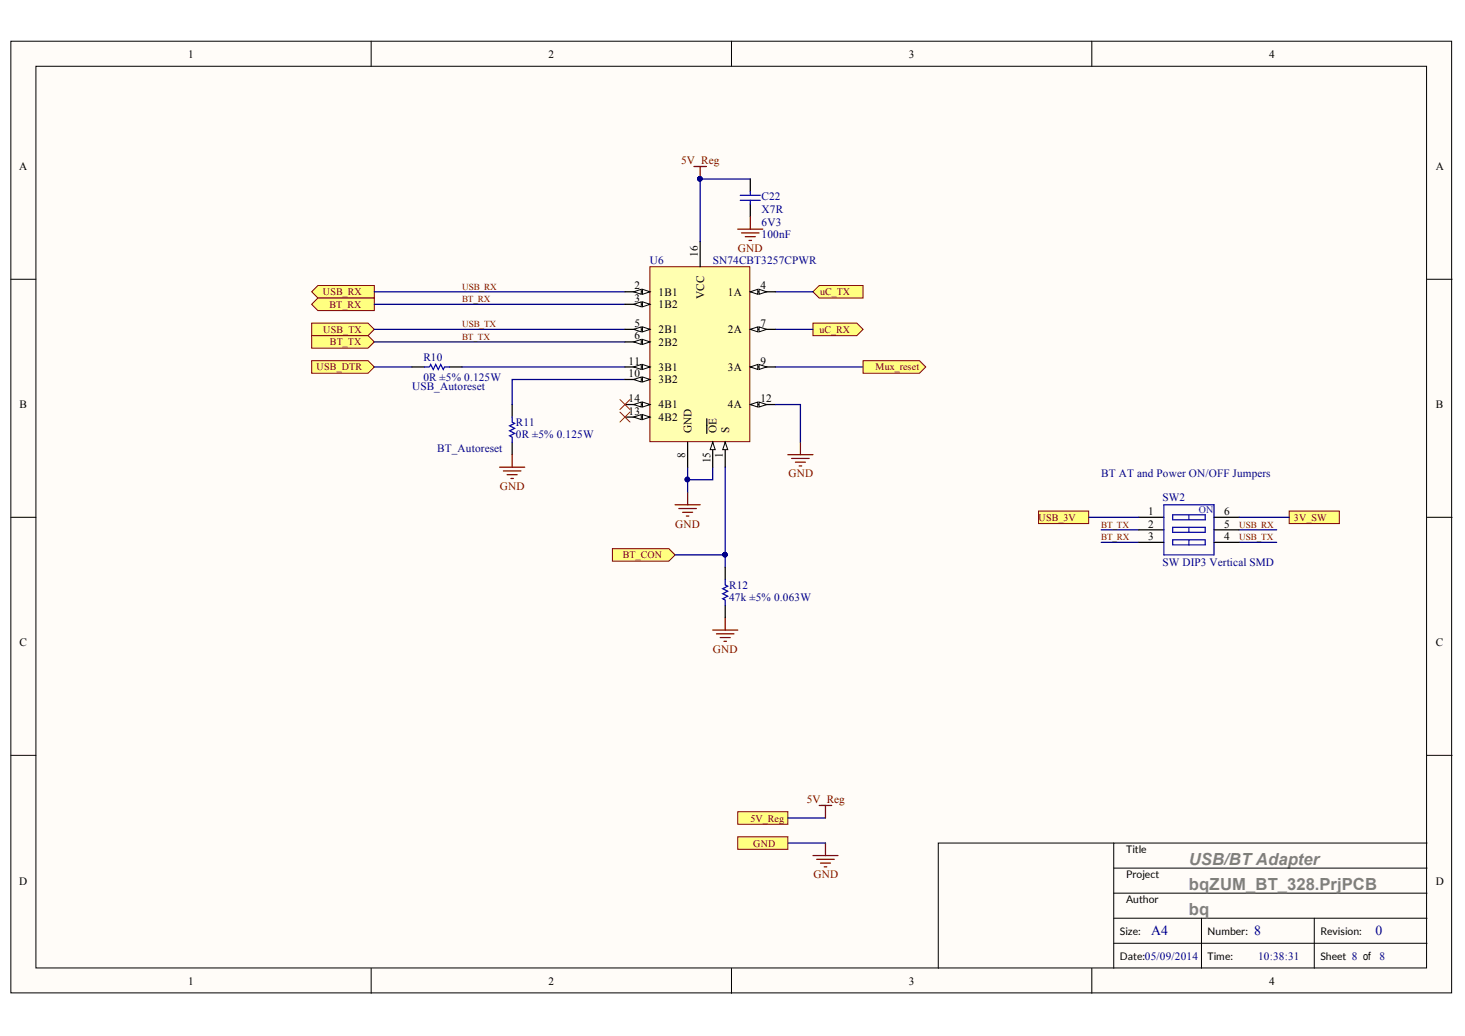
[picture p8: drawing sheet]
<svg xmlns="http://www.w3.org/2000/svg" width="297mm" height="210mm" viewBox="0 0 297 210" stroke-linecap="round" stroke-linejoin="round" font-family="sans-serif">
<g fill="#fffcf8" stroke="#000" stroke-width=".2">
<path d="M2.2 8.4h292.1v192.8h-292.1z"/>
<path d="M7.3 13.4h281.9v182.7h-281.9z"/>
</g>
<g fill="none" stroke="#000" stroke-width=".2">
<path d="M75.3 8.4v5M148.3 8.4v5M221.4 8.4v5M2.2 56.6h5.1M289.3 56.6h5.1M2.2 104.8h5.1M289.3 104.8h5.1M2.2 153h5.1M289.3 153h5.1M225.8 170.8h-35.6v25.4M225.8 175.9h63.5M289.3 170.8h-63.5v25.4"/>
<path d="M75.3 196.2v5.1M148.3 196.2v5.1M221.4 196.2v5.1M225.8 181h63.5M225.8 191.1h63.5M225.8 186h63.5M243.6 186v10.2M266.5 186v10.2"/>
</g>
<path d="M149.6 164.5h10.1v2.5h-10.1z" fill-rule="evenodd" fill="#ffff80" stroke="#800000" stroke-width=".2"/>
<path d="M159.7 165.7h7.7M159.7 170.8h7.7" fill="none" stroke="#000080" stroke-width=".25"/>
<path d="M164.8 173.3h5.1M165.6 174.1h3.6M166.1 163.2h2.5M166.4 174.9h2M167.1 175.6h.5M167.4 163.2v2.5M167.4 170.8v2.5" fill="none" stroke="#800000" stroke-width=".25"/>
<path d="M149.6 169.5h10.1v2.6h-10.1z" fill-rule="evenodd" fill="#ffff80" stroke="#800000" stroke-width=".2"/>
<path d="M140.7 33.7h2.5M142 33.7v2.6M139.4 99.7v2.6M136.9 102.3h5.1M137.6 103h3.6M138.4 103.8h2M139.2 104.6h.5" fill="none" stroke="#800000" stroke-width=".25"/>
<circle cx="141.9" cy="36.2" r=".46" fill="#000080" stroke="#000080" stroke-width=".2"/>
<g fill="#ffff80" stroke="#800000" stroke-width=".2">
<path d="M63.2 65.5h11.4l1.3 1.2-1.3 1.3h-11.4z" fill-rule="evenodd"/>
<path d="M63.2 59.1l1.3-1.2h11.4v2.5h-11.4z" fill-rule="evenodd"/>
<path d="M63.2 73.1h11.4l1.3 1.2-1.3 1.3h-11.4z" fill-rule="evenodd"/>
<path d="M164.8 65.5h8.9l1.3 1.2-1.3 1.3h-8.9z" fill-rule="evenodd"/>
<path d="M164.8 59.1l1.3-1.2h8.9v2.5h-8.9z" fill-rule="evenodd"/>
</g>
<path d="M75.9 59.1h50.8M157.2 59.1h7.6M75.9 66.7h50.8M157.2 66.7h7.6M157.2 74.3h17.8M139.4 97.2v2.5" fill="none" stroke="#000080" stroke-width=".25"/>
<circle cx="139.4" cy="97.1" r=".46" fill="#000080" stroke="#000080" stroke-width=".2"/>
<path d="M159.7 92.1h5.1M160.5 92.9h3.6M161.3 93.6h2M162 94.4h.5M162.3 89.6v2.5" fill="none" stroke="#800000" stroke-width=".25"/>
<g fill="#ffff80" stroke="#800000" stroke-width=".2">
<path d="M63.2 61.7l1.3-1.3h11.4v2.5h-11.4z" fill-rule="evenodd"/>
<path d="M63.2 68h11.4l1.3 1.3-1.3 1.2h-11.4z" fill-rule="evenodd"/>
<path d="M124.2 111.2h11.4l1.3 1.2-1.3 1.3h-11.4z" fill-rule="evenodd"/>
</g>
<path d="M75.9 69.3h50.8M75.9 61.7h50.8M75.9 74.3h7.6M93.7 74.3h33M126.7 76.9h-22.9v5.1M139.4 94.7v2.5h5.1v-2.5" fill="none" stroke="#000080" stroke-width=".25"/>
<path d="M152.1 36.3v2.5M152.1 41.4v2.5M83.5 74.3h2.6M91.1 74.3h2.6M103.8 82v2.5M103.8 89.6v2.5" fill="none" stroke="#000" stroke-width=".25"/>
<path d="M150.1 39.6h4.1M152.1 38.8v.8M150.1 40.6h4.1M152.1 40.6v.8M86.1 74.3h1l.2-.5 .5 1.1 .5-1.1 .6 1.1 .5-1.1 .5 1.1 .2-.6h1M103.8 84.5v1l.6 .3-1.1 .5 1.1 .5-1.1 .5 1.1 .5-1.1 .5 .5 .3v1" fill="none" stroke="#00f" stroke-width=".25"/>
<path d="M149.6 46.4h5.1M150.3 47.2h3.6M151.1 48h2M151.9 48.7h.5M152.1 43.9v2.5M101.3 94.7h5.1M102.1 95.4h3.5M102.8 96.2h2.1M103.6 96.9h.5M103.8 92.1v2.6" fill="none" stroke="#800000" stroke-width=".25"/>
<circle cx="139.4" cy="97.1" r=".46" fill="#000080" stroke="#000080" stroke-width=".2"/>
<path d="M131.8 54h20.2v35.5h-20.2z" fill="#ffffb0" stroke="#800000" stroke-width=".2"/>
<path d="M126.7 59.1h5.1" fill="none" stroke="#000" stroke-width=".25"/>
<g fill="#fffcf8" stroke="#000" stroke-width=".2">
<path d="M130.3 58.6l1.5 .5-1.5 .5z"/>
<path d="M128.5 59.1l1.5-.5v1z"/>
</g>
<path d="M126.7 61.7h5.1" fill="none" stroke="#000" stroke-width=".25"/>
<g fill="#fffcf8" stroke="#000" stroke-width=".2">
<path d="M130.3 61.2l1.5 .5-1.5 .5z"/>
<path d="M128.5 61.7l1.5-.5v1z"/>
</g>
<path d="M144.5 89.6v5.1" fill="none" stroke="#000" stroke-width=".25"/>
<path d="M144.5 89.6l.5 1.5h-1z" fill="#fffcf8" stroke="#000" stroke-width=".2"/>
<path d="M152.1 74.3h5.1M139.4 89.6v5.1M143.3 84.9v2.9" fill="none" stroke="#000" stroke-width=".25"/>
<g fill="#fffcf8" stroke="#000" stroke-width=".2">
<path d="M152.1 74.3l1.6-.5v1.1z"/>
<path d="M153.9 73.8l1.5 .5-1.5 .6z"/>
</g>
<path d="M152.1 66.7h5.1" fill="none" stroke="#000" stroke-width=".25"/>
<g fill="#fffcf8" stroke="#000" stroke-width=".2">
<path d="M152.1 66.7l1.6-.5v1z"/>
<path d="M153.9 66.2l1.5 .5-1.5 .5z"/>
</g>
<path d="M152.1 59.1h5.1" fill="none" stroke="#000" stroke-width=".25"/>
<g fill="#fffcf8" stroke="#000" stroke-width=".2">
<path d="M152.1 59.1l1.6-.5v1z"/>
<path d="M153.9 58.6l1.5 .5-1.5 .5z"/>
</g>
<path d="M142 49v5M152.1 82h5.1" fill="none" stroke="#000" stroke-width=".25"/>
<g fill="#fffcf8" stroke="#000" stroke-width=".2">
<path d="M152.1 82l1.6-.5v1z"/>
<path d="M153.9 81.5l1.5 .5-1.5 .5z"/>
</g>
<path d="M126.7 66.7h5.1" fill="none" stroke="#000" stroke-width=".25"/>
<g fill="#fffcf8" stroke="#000" stroke-width=".2">
<path d="M130.3 66.2l1.5 .5-1.5 .5z"/>
<path d="M128.5 66.7l1.5-.5v1z"/>
</g>
<path d="M126.7 69.3h5.1" fill="none" stroke="#000" stroke-width=".25"/>
<g fill="#fffcf8" stroke="#000" stroke-width=".2">
<path d="M130.3 68.8l1.5 .5-1.5 .5z"/>
<path d="M128.5 69.3l1.5-.5v1z"/>
</g>
<path d="M126.7 74.3h5.1" fill="none" stroke="#000" stroke-width=".25"/>
<g fill="#fffcf8" stroke="#000" stroke-width=".2">
<path d="M130.3 73.8l1.5 .5-1.5 .6z"/>
<path d="M128.5 74.3l1.5-.5v1.1z"/>
</g>
<path d="M126.7 76.9h5.1" fill="none" stroke="#000" stroke-width=".25"/>
<g fill="#fffcf8" stroke="#000" stroke-width=".2">
<path d="M130.3 76.4l1.5 .5-1.5 .5z"/>
<path d="M128.5 76.9l1.5-.5v1z"/>
</g>
<path d="M126.7 82h5.1" fill="none" stroke="#000" stroke-width=".25"/>
<g fill="#fffcf8" stroke="#000" stroke-width=".2">
<path d="M130.3 81.5l1.5 .5-1.5 .5z"/>
<path d="M128.5 82l1.5-.5v1z"/>
</g>
<path d="M126.7 84.5h5.1" fill="none" stroke="#000" stroke-width=".25"/>
<g fill="#fffcf8" stroke="#000" stroke-width=".2">
<path d="M130.3 84l1.5 .5-1.5 .5z"/>
<path d="M128.5 84.5l1.5-.5v1z"/>
</g>
<path d="M147 89.6v5.1" fill="none" stroke="#000" stroke-width=".25"/>
<path d="M147 89.6l.6 1.5h-1.1z" fill="#fffcf8" stroke="#000" stroke-width=".2"/>
<path d="M223.3 107.3h7.6M223.3 109.9h7.6M251.2 107.3h7.7M251.2 109.9h7.7" fill="none" stroke="#000080" stroke-width=".25"/>
<path d="M230.9 104.8h5.1M230.9 107.3h5.1M230.9 109.9h5.1M246.1 104.8h5.1M246.1 107.3h5.1M246.1 109.9h5.1" fill="none" stroke="#000" stroke-width=".25"/>
<path d="M236 102.3h10.1v10.1h-10.1zM237.8 104.3h6.6v1h-6.6zM237.8 106.8h6.6v1.1h-6.6zM237.8 109.4h6.6v1h-6.6zM241.1 104.3v1M241.1 106.8v1.1M241.1 109.4v1" fill="none" stroke="#00f" stroke-width=".25"/>
<g fill="#ffff80" stroke="#800000" stroke-width=".2">
<path d="M210.6 103.5h10.1v2.6h-10.1z" fill-rule="evenodd"/>
<path d="M261.4 103.5h10.2v2.6h-10.2z" fill-rule="evenodd"/>
</g>
<path d="M147 94.7v20.3M136.9 112.4h10.1M220.7 104.8h10.2M251.2 104.8h10.2" fill="none" stroke="#000080" stroke-width=".25"/>
<path d="M144.5 127.7h5.1M145.3 128.4h3.5M146 129.2h2.1M146.8 129.9h.5M147 125.1v2.6" fill="none" stroke="#800000" stroke-width=".25"/>
<circle cx="147" cy="112.4" r=".46" fill="#000080" stroke="#000080" stroke-width=".2"/>
<path d="M175 73.1h11.4l1.3 1.2-1.3 1.3h-11.4z" fill-rule="evenodd" fill="#ffff80" stroke="#800000" stroke-width=".2"/>
<path d="M152.1 36.3h-10.1v12.7M157.2 82h5.1v7.6" fill="none" stroke="#000080" stroke-width=".25"/>
<path d="M125.7 80.9l2 2.1M125.7 83.5l2 2M127.7 80.9l-2 2.1M127.7 83.5l-2 2" fill="none" stroke="#f00" stroke-width=".2"/>
<path d="M147 115v2.5M147 122.6v2.5" fill="none" stroke="#000" stroke-width=".25"/>
<path d="M147 117.5v1l.6 .3-1.1 .5 1.1 .5-1.1 .5 1.1 .5-1.1 .5 .5 .3v1" fill="none" stroke="#00f" stroke-width=".25"/>
<circle cx="141.9" cy="36.2" r=".46" fill="#000080" stroke="#000080" stroke-width=".2"/>
<g font-size="3.4" fill="#808080">
<text x="241" y="175.2">USB/BT Adapter</text>
<text x="241" y="180.2">bqZUM_BT_328.PrjPCB</text>
<text x="241" y="185.3">bq</text>
</g>
<g font-size="2.8" fill="#000080">
<text x="233.4" y="189.5">A4</text>
<text x="254.3" y="189.5">8</text>
<text x="278.9" y="189.5">0</text>
</g>
<g font-size="2.3">
<text x="38.1" y="11.7">1</text>
<text x="111.2" y="11.7">2</text>
<text x="184.3" y="11.7">3</text>
<text x="257.4" y="11.7">4</text>
<text x="3.9" y="34.5">A</text>
<text x="291.1" y="34.5">A</text>
<text x="141.5" y="52.1" transform="rotate(-90 141.5 52.1)">16</text>
<text x="128.6" y="58.6">2</text>
<text x="133.5" y="59.9">1B1</text>
<text x="147.6" y="59.9">1A</text>
<text x="154.2" y="58.6">4</text>
<text x="128.6" y="61.2">3</text>
<text x="133.5" y="62.4">1B2</text>
<text x="142.8" y="60.5" transform="rotate(-90 142.8 60.5)">VCC</text>
<text x="128.6" y="66.2">5</text>
<text x="128.6" y="68.8">6</text>
<text x="133.5" y="67.5">2B1</text>
<text x="133.5" y="70.1">2B2</text>
<text x="147.6" y="67.5">2A</text>
<text x="154.2" y="66.2">7</text>
<text x="127.4" y="73.9">11</text>
<text x="127.4" y="76.4">10</text>
<text x="133.5" y="75.1">3B1</text>
<text x="133.5" y="77.7">3B2</text>
<text x="147.6" y="75.1">3A</text>
<text x="154.2" y="73.9">9</text>
<text x="4" y="82.7">B</text>
<text x="127.4" y="81.5">14</text>
<text x="127.4" y="84">13</text>
<text x="133.5" y="82.7">4B1</text>
<text x="147.6" y="82.7">4A</text>
<text x="154.2" y="81.5">12</text>
<text x="291.1" y="82.7">B</text>
<text x="133.5" y="85.3">4B2</text>
<text x="140.2" y="87.8" transform="rotate(-90 140.2 87.8)">GND</text>
<text x="145.3" y="87.8" transform="rotate(-90 145.3 87.8)">OE</text>
<text x="147.8" y="87.8" transform="rotate(-90 147.8 87.8)">S</text>
<text x="139" y="92.8" transform="rotate(-90 139 92.8)">8</text>
<text x="144" y="93.9" transform="rotate(-90 144 93.9)">15</text>
<text x="146.6" y="92.8" transform="rotate(-90 146.6 92.8)">1</text>
<text x="232.8" y="104.4">1</text>
<text x="232.8" y="106.9">2</text>
<text x="248.2" y="106.9">5</text>
<text x="248.2" y="104.4">6</text>
<text x="232.8" y="109.4">3</text>
<text x="248.2" y="109.4">4</text>
<text x="4" y="131">C</text>
<text x="291.1" y="131">C</text>
<text x="3.9" y="179.2">D</text>
<text x="291.1" y="179.2">D</text>
<text x="38.1" y="199.5">1</text>
<text x="111.2" y="199.5">2</text>
<text x="184.3" y="199.5">3</text>
<text x="257.4" y="199.5">4</text>
</g>
<g font-size="2.3" fill="#800000">
<text x="138.1" y="33.2">5V_Reg</text>
<text x="149.6" y="51">GND</text>
<text x="101.3" y="99.2">GND</text>
<text x="159.8" y="96.7">GND</text>
<text x="136.9" y="106.9">GND</text>
<text x="144.5" y="132.2">GND</text>
<text x="163.6" y="162.7">5V_Reg</text>
<text x="164.9" y="177.9">GND</text>
</g>
<g font-size="2.3" fill="#000080">
<text x="154.4" y="40.6">C22</text>
<text x="154.4" y="43.1">X7R</text>
<text x="154.4" y="45.7">6V3</text>
<text x="131.8" y="53.6">U6</text>
<text x="144.5" y="53.6">SN74CBT3257CPWR</text>
<text x="154.4" y="48.3">100nF</text>
<text x="85.8" y="77.1">0R ±5% 0.125W</text>
<text x="85.8" y="73.1">R10</text>
<text x="83.6" y="78.9">USB_Autoreset</text>
<text x="104.6" y="88.8">0R ±5% 0.125W</text>
<text x="104.6" y="86.3">R11</text>
<text x="88.6" y="91.6">BT_Autoreset</text>
<text x="223.3" y="96.7">BT AT and Power ON/OFF Jumpers</text>
<text x="235.7" y="101.5">SW2</text>
<text x="147.8" y="119.3">R12</text>
<text x="235.7" y="114.7">SW DIP3 Vertical SMD</text>
<text x="147.8" y="121.8">47k ±5% 0.063W</text>
<text x="255.1" y="194.4">10:38:31</text>
<text x="279.7" y="194.4">8</text>
</g>
<g font-size="2.1">
<text x="228.3" y="172.9">Title</text>
<text x="228.3" y="177.9">Project</text>
<text x="228.3" y="183">Author</text>
<text x="227.1" y="189.4">Size:</text>
<text x="244.8" y="189.4">Number:</text>
<text x="267.8" y="189.4">Revision:</text>
<text x="227.1" y="194.5">Date:05/09/2014</text>
<text x="244.8" y="194.5">Time:</text>
<text x="267.8" y="194.5">Sheet 8 of</text>
</g>
<g font-size="2" fill="#800000">
<text x="65.5" y="59.8">USB_RX</text>
<text x="166.3" y="59.8">uC_TX</text>
<text x="66.8" y="62.4">BT_RX</text>
<text x="65.5" y="67.4">USB_TX</text>
<text x="66.9" y="70">BT_TX</text>
<text x="166.2" y="67.4">uC_RX</text>
<text x="64.2" y="75">USB_DTR</text>
<text x="177.5" y="75">Mux_reset</text>
<text x="210.6" y="105.5">USB_3V</text>
<text x="262.3" y="105.5">3V_SW</text>
<text x="126.3" y="113.1">BT_CON</text>
<text x="152.1" y="166.5">5V_Reg</text>
<text x="152.7" y="171.5">GND</text>
</g>
<text font-size="2" fill="#00f" x="243.1" y="104">ON</text>
<g font-size="1.9" fill="#800000">
<text x="93.7" y="58.7">USB_RX</text>
<text x="93.7" y="61.3">BT_RX</text>
<text x="93.7" y="68.9">BT_TX</text>
<text x="93.7" y="66.3">USB_TX</text>
<text x="223.3" y="107">BT_TX</text>
<text x="251.3" y="107">USB_RX</text>
<text x="223.3" y="109.5">BT_RX</text>
<text x="251.3" y="109.5">USB_TX</text>
</g>
</svg>
